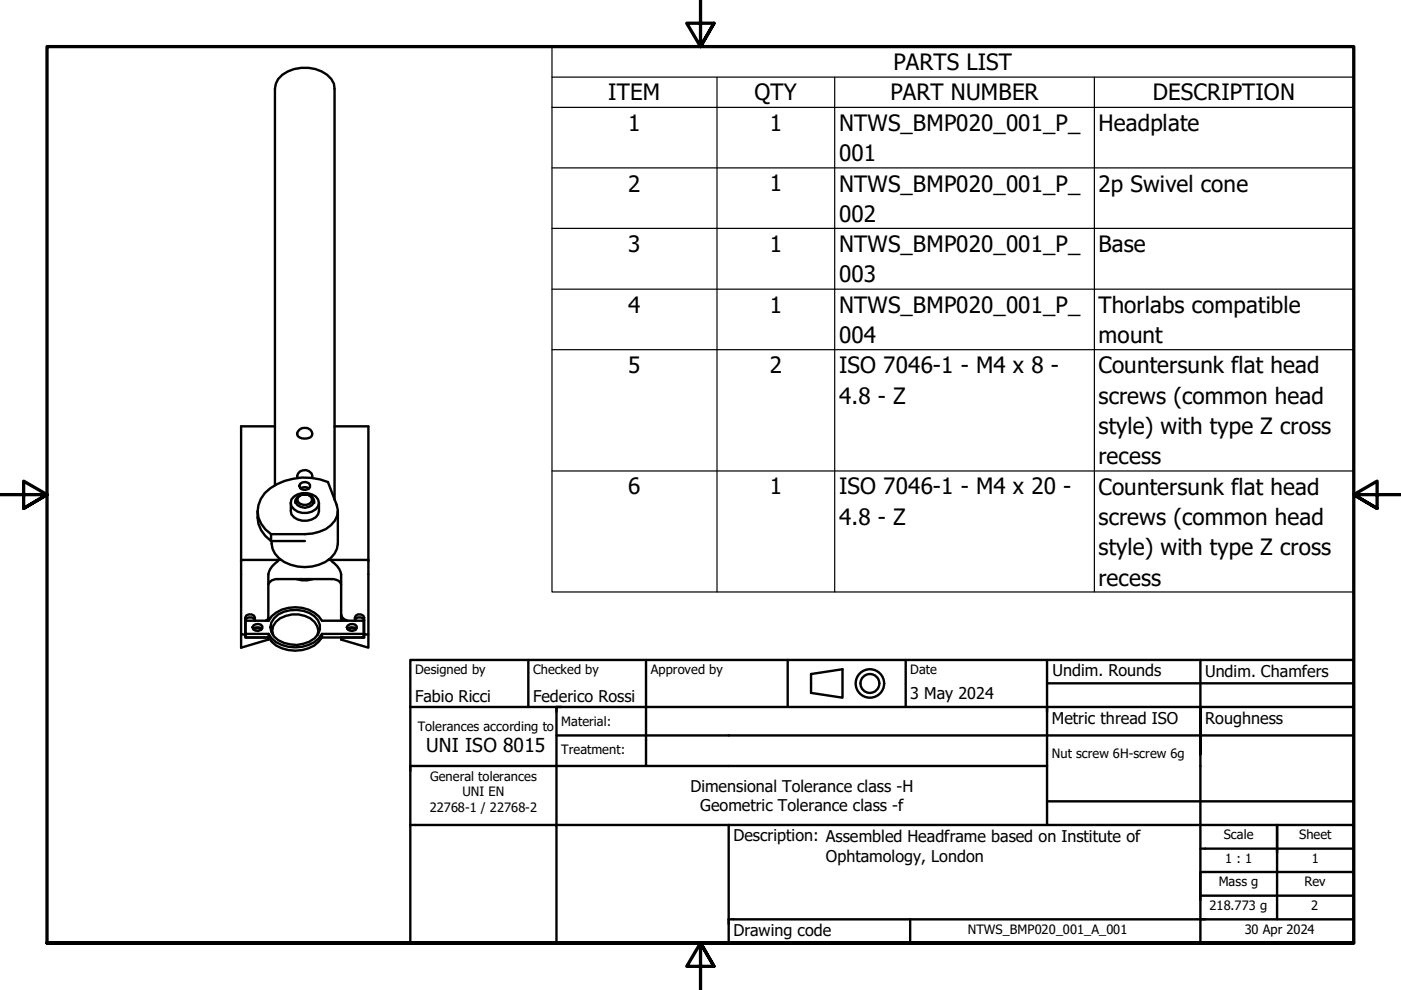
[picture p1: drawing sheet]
<svg xmlns="http://www.w3.org/2000/svg" width="297mm" height="210mm" viewBox="0 0 297 210" stroke-linecap="round" stroke-linejoin="round" font-family="sans-serif">
<!-- layer: Visible (ISO) -->
<g fill="none" stroke="#000" stroke-width=".51">
<path d="M58.3 90.4h-7.2v44.1h.9v-3.5a1.12 1.12 0 0 1 1.8-.5l.2 .5v.6a1.12 1.12 0 0 0-1.8-.4l-.2 .4M63.5 91.1a1.65 1.65 0 0 1 2.7 .9 1.28 1.28 0 0 1-1.6 1 1.4 1.4 0 0 1-1.6-1l.1-.5zM70.9 90.4h7.2v44.1h-.9v-3.5a1.08 1.08 0 0 0-1.8-.5l-.2 .5v.6l.2-.4a1.08 1.08 0 0 1 1.8 .4M51.1 118.7h8.5M54.6 108.4a6.5 6.5 0 0 0 2.9 6.3M56.1 104.6a12.8 12.8 0 0 1 13.4-2.4l1.9 4.8a4.6 4.6 0 0 1-3.7 5.7l-1.5 .4-1.6 .2h-7.1a5.6 5.6 0 0 1-1.4-8.7zM57.5 113.3v1.4M57.5 114.7h7.1M58.3 102.8v-84a4.1 4.1 0 0 1 2.7-3.7 8 8 0 0 1 9.2 1.6l.6 1.1 .1 1v87.2M58.9 119a4.5 4.5 0 0 0-2 2.8v9.8M61.7 106.7v1.7a2.44 2.44 0 0 0 2.4 2 3.4 3.4 0 0 0 3.3-1.3l.2-.7v-1.7M62.4 105.3a3.7 3.7 0 0 1 5 .6 1.93 1.93 0 0 1-1.3 2.6 3.6 3.6 0 0 1-4.3-1.1l-.1-.7 .1-.8z"/>
<path d="M62.6 106.2v.5M63.1 101.3a1.23 1.23 0 0 1 1.1-1.6 1.5 1.5 0 0 1 2 1.6M63.6 102.6a1.39 1.39 0 0 1 2.1 .2v.5a1.29 1.29 0 0 1-2.3-.3zM63.7 103.5a1.79 1.79 0 0 1 1.8 0M64.6 104.8a1.65 1.65 0 0 0-1.9 1.7 2.21 2.21 0 0 0 3.8 0 1.57 1.57 0 0 0-1.9-1.7 1.25 1.25 0 0 1 1.5 1.5 1.87 1.87 0 0 1-3 0v-.5l.2-.5 .6-.4 .7-.1M66.6 106.2v.5M69.6 118.7h8.5M70.3 119a4.5 4.5 0 0 1 2 2.8v9.8M71.6 108.4v6.9a5.1 5.1 0 0 1-4 4.4 8.9 8.9 0 0 1-8.5-1.4 4.2 4.2 0 0 1-1.5-3.6M51.1 134.5v2.8l5.8-1.7v-.4h-4.9v-.7M52.1 134.4v.8h4.9v-.8h-4.9v-2.8h4.9a6.6 6.6 0 0 1 7.1-2.7 6.1 6.1 0 0 1 4.2 2.7h8.8v3.6h-8.8M53.7 133.4a1.3 1.3 0 0 1 1.8 0"/>
<path d="M53.7 132.6a1.31 1.31 0 0 1 1.9 .2v.4a1.16 1.16 0 0 1-1.1 .6 1.16 1.16 0 0 1-1-.8zM53.8 133.5a1 1 0 0 1 1.5 0M56.9 131l-.1 .4-.5 .2M56.9 123.9a1.89 1.89 0 0 1 2-1.1h11.8a1.83 1.83 0 0 1 1.6 1.1M57 135.2a6.9 6.9 0 0 0 8.4 2.2l1.2-.5 1-.8 .7-.9M57 134.4a6.6 6.6 0 0 0 7.1 2.7 5.6 5.6 0 0 0 4.2-2.7M57.9 134.7a2.9 2.9 0 0 1 1.5-3.6 6.1 6.1 0 0 1 7.3 .8l.5 .9 .3 .9-.2 1M58.1 131.1a6.6 6.6 0 0 1 8.6-.4 2.92 2.92 0 0 1 0 4.7 6.6 6.6 0 0 1-8.6-.4 2.84 2.84 0 0 1 0-3.9zM62.9 122.8l1.1 .2h1.2l1.2-.2M63.8 122.8h1.7M72.3 130.3l.2 .5 .5 .5 .7 .3M72.3 130.9l.3 .7"/>
<path d="M73.7 133.4a1.3 1.3 0 0 1 1.8 0M73.7 132.6a1.31 1.31 0 0 1 1.9 .2v.4a1.16 1.16 0 0 1-1.1 .6 1.16 1.16 0 0 1-1-.8zM75.4 133.5a.94 .94 0 0 0-1.5 .1M77.1 134.4h-8.8v.8M77.2 134.5v.7h-4.9v.4l5.8 1.7v-2.8"/>
</g>
<circle cx="64.6" cy="104.8" r=".25" fill="#000"/>
<!-- layer: Symbol (ISO) -->
<path d="M117 16.4v-6.5h170v6.5M152 16.4v109.1M177 16.4v109.1M232 16.4v109.1M287 16.4h-170v6.4M287 16.4v109.1h-170v-102.7M117 22.8h170M117 35.6h170M117 48.4h170M117 61.3h170M117 74.1h170M117 99.9h170" fill="none" stroke="#000" stroke-width=".25"/>
<!-- layer: Border (ISO) -->
<path d="M148.5 -.1v10l-2.9-5h5.8l-2.9 5 2.9-5M0 104.9h10l-5-2.9v5.8l5-2.9-5 2.9M297 104.9h-10l5-2.9v5.8l-5-2.9 5 2.9M10 199.9v-190h277v190h-277h277M151.4 204.9l-2.9-5 2.9 5h-5.8l2.9-5v10" fill="none" stroke="#000" stroke-width=".7"/>
<!-- layer: Title (ISO) -->
<g fill="none" stroke="#000" stroke-width=".51">
<path d="M87 139.9h200v60h-200zM112 139.9v10M137 139.9v22.5M167 139.9v10M192 139.9v10M222 139.9v11M254.5 139.9v10M87 149.9h200M118 155.9h169M118 149.9v25h169M119 149.9h-1v1M172 142.9l6.6-1v6l-6.6-1z"/>
<path d="M222 149.9v25M222 144.9h65M254.5 159.9v-10v50M87 174.9h31v25h-49M154.5 174.9v25M222 162.4h-135v1M222 169.9h65M254.5 179.9h32.5M270.8 174.9v20M154.5 194.9h132.5M193 194.9v5M287 189.9h-32.5v1"/>
<path d="M287 184.9h-32.5v5"/>
<circle cx="184.4" cy="144.9" r="3"/>
<circle cx="184.4" cy="144.9" r="2"/>
</g>
<!-- layer: 0 -->
<path d="M88 149.9h50M270.8 174.9h5M154.5 194.9h1M255.8 184.9h4.9" fill="none" stroke="#000" stroke-width=".21"/>
<g font-size="4.8">
<text x="189.4" y="14.9">PARTS LIST</text>
<text x="129" y="21.3">ITEM</text>
<text x="160" y="21.3">QTY</text>
<text x="188.8" y="21.3">PART NUMBER</text>
<text x="244.4" y="21.3">DESCRIPTION</text>
<text x="133.2" y="27.7">1</text>
<text x="163.2" y="27.7">1</text>
<text x="177.9" y="27.7">NTWS_BMP020_001_P_</text>
<text x="232.9" y="27.8">Headplate</text>
<text x="177.9" y="34.2">001</text>
<text x="133.2" y="40.6">2</text>
<text x="163.2" y="40.5">1</text>
<text x="177.9" y="40.6">NTWS_BMP020_001_P_</text>
<text x="232.9" y="40.6">2p Swivel cone</text>
<text x="177.9" y="47">002</text>
<text x="133.2" y="53.4">3</text>
<text x="163.2" y="53.4">1</text>
<text x="177.9" y="53.4">NTWS_BMP020_001_P_</text>
<text x="232.9" y="53.4">Base</text>
<text x="177.9" y="59.9">003</text>
<text x="133.2" y="66.3">4</text>
<text x="163.2" y="66.3">1</text>
<text x="177.9" y="66.3">NTWS_BMP020_001_P_</text>
<text x="232.9" y="66.3">Thorlabs compatible</text>
<text x="177.9" y="72.7">004</text>
<text x="232.9" y="72.7">mount</text>
<text x="133.2" y="79.1">5</text>
<text x="163.2" y="79.2">2</text>
<text x="177.9" y="79.2">ISO 7046-1 - M4 x 8 -</text>
<text x="232.9" y="79.2">Countersunk flat head</text>
<text x="177.9" y="85.6">4.8 - Z</text>
<text x="232.9" y="85.6">screws (common head</text>
<text x="232.9" y="92">style) with type Z cross</text>
<text x="232.9" y="98.5">recess</text>
<text x="133.2" y="104.8">6</text>
<text x="163.2" y="104.8">1</text>
<text x="177.9" y="104.8">ISO 7046-1 - M4 x 20 -</text>
<text x="232.9" y="104.9">Countersunk flat head</text>
<text x="177.9" y="111.2">4.8 - Z</text>
<text x="232.9" y="111.3">screws (common head</text>
<text x="232.9" y="117.7">style) with type Z cross</text>
<text x="232.9" y="124.2">recess</text>
</g>
<text font-size="4.1" x="90.4" y="159.5">UNI ISO 8015</text>
<g font-size="3.4">
<text x="223.1" y="143.4">Undim. Rounds</text>
<text x="255.5" y="143.5">Undim. Chamfers</text>
<text x="88" y="148.9">Fabio Ricci</text>
<text x="113" y="148.9">Federico Rossi</text>
<text x="193" y="148.2">3 May 2024</text>
<text x="223" y="153.5">Metric thread ISO</text>
<text x="255.5" y="153.5">Roughness</text>
<text x="146.4" y="167.9">Dimensional Tolerance class -H</text>
<text x="148.5" y="172">Geometric Tolerance class -f</text>
<text x="155.5" y="178.4">Description: Assembled Headframe based on Institute of</text>
<text x="175.1" y="182.7">Ophtamology, London</text>
<text x="155.5" y="198.5">Drawing code</text>
</g>
<g font-size="2.7">
<text x="88" y="143">Designed by</text>
<text x="113" y="143">Checked by</text>
<text x="138" y="143">Approved by</text>
<text x="193" y="142.9">Date</text>
<text x="88.6" y="155">Tolerances according to</text>
<text x="119" y="154">Material:</text>
<text x="119" y="159.9">Treatment:</text>
<text x="223" y="160.8">Nut screw 6H-screw 6g</text>
<text x="91.2" y="165.5">General tolerances</text>
<text x="91.1" y="172.1">22768-1 / 22768-2</text>
<text x="98" y="168.8">UNI EN</text>
<text x="259.5" y="178">Scale</text>
<text x="275.5" y="178">Sheet</text>
<text x="259.8" y="182.9">1 : 1</text>
<text x="278.1" y="182.9">1</text>
<text x="258.4" y="187.9">Mass g</text>
<text x="276.6" y="187.9">Rev</text>
<text x="205.2" y="198">NTWS_BMP020_001_A_001</text>
<text x="256.4" y="192.9">218.773 g</text>
<text x="263.9" y="198">30 Apr 2024</text>
<text x="278" y="192.9">2</text>
</g>
</svg>
